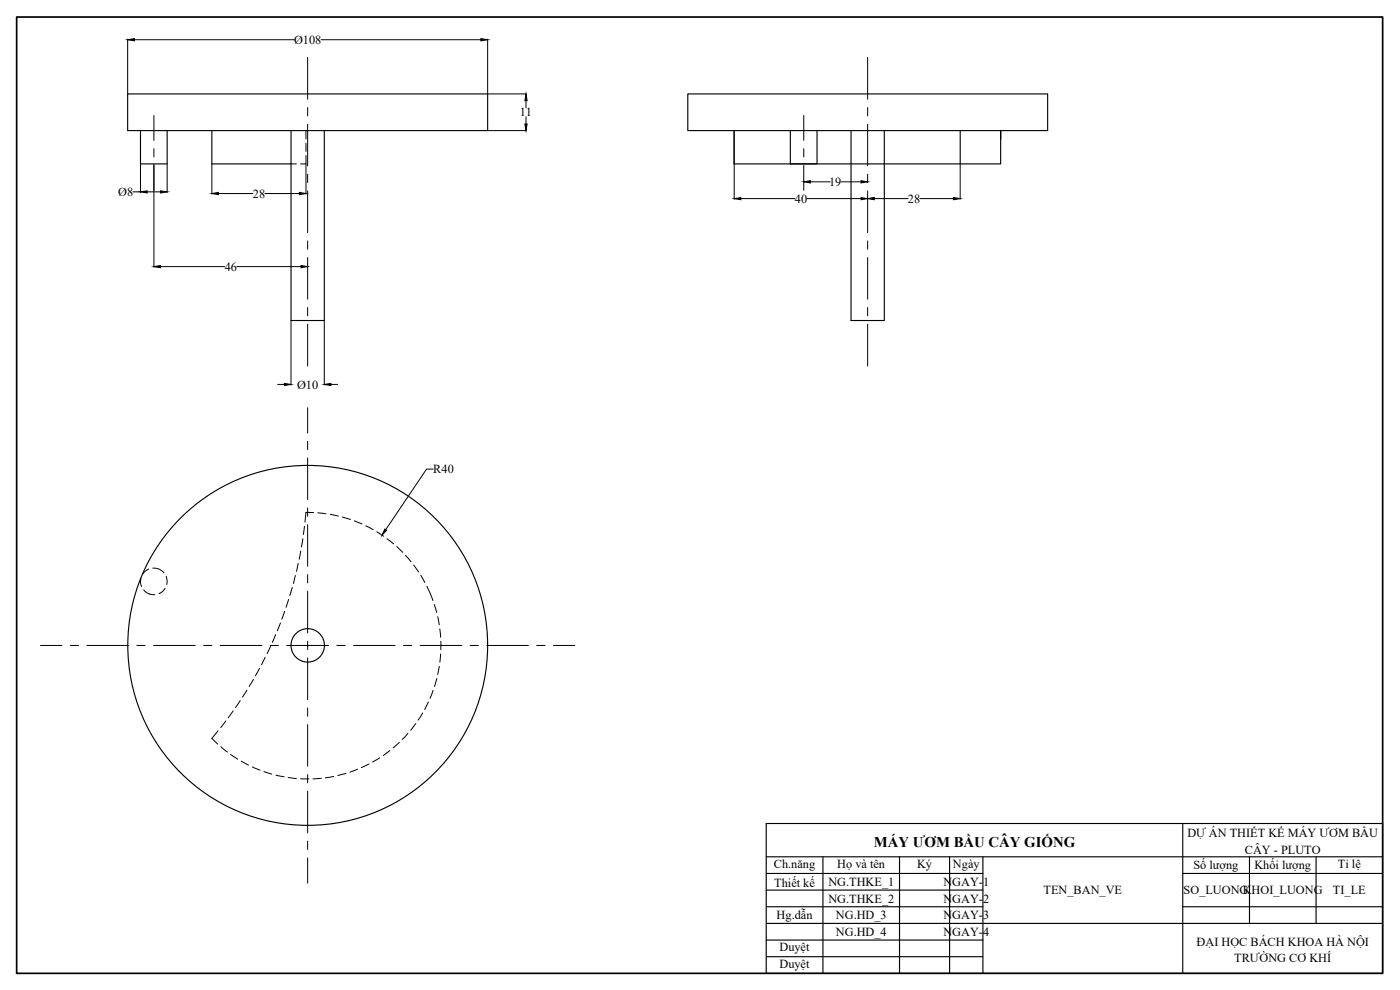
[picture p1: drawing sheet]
<svg xmlns="http://www.w3.org/2000/svg" width="420mm" height="297mm" viewBox="0 0 420 297" stroke-linecap="round" stroke-linejoin="round" font-family="sans-serif">
<!-- layer: net dut -->
<g fill="none" stroke="#000" stroke-width=".3">
<path d="M91.8 39.2v2.5M87.3 49.2h1.6M91.8 43v2.5M91.8 46.7v2.5h-1.6M91.4 157.9l-.3 2.5M94.1 153.8l-2.3-.1-.3 3M95.4 153.9l2.4 .3M99.1 154.3l2.5 .5M102.7 155.1l2.5 .8M106.3 156.3l2.3 .9M109.8 157.8l2.2 1.1M113.1 159.5l2 1.4"/>
<path d="M42.3 173.5a3.3 3.3 0 0 0 .2 2.5M43.1 177a3.8 3.8 0 0 0 3.4 1.4M44.6 170.8l-1 .6-.8 1M45.8 170.5a3.8 3.8 0 0 1 3.4 1.4M49.6 176.5l-.6 .7-1.3 .9M49.9 172.9l.3 1.6-.2 .9M86.6 179.9l-.7 2.3M87.7 176.3l-.7 2.4M88.6 172.7l-.5 2.4M89.5 169l-.5 2.4M90.3 165.3l-.5 2.5M90.9 161.6l-.4 2.5"/>
<path d="M116.2 161.7l1.9 1.5M119.1 164l1.8 1.7M121.7 166.7l1.7 1.9M124.2 169.5l1.4 2.1M126.3 172.6l1.2 2.2M128.1 175.9l1.9 4.3M79.6 197.2l-1.1 2.3M81.2 193.9l-1 2.2M82.7 190.4l-1 2.3M84.2 186.9l-1 2.4M85.4 183.4l-.8 2.4M130.3 181.4l.8 2.4"/>
<path d="M131.4 185l.4 2.5M131.8 199.9l-.4 2.5M132 188.7l.2 2.5M132.2 196.2l-.2 2.5M132.3 192.4v2.5M65.4 219.3l-1.8 2.3 1.7 1.7M67.8 216.3l-1.5 2M70 213.3l-1.5 2M72.1 210.2l-1.4 2.1M74.1 207.1l-1.3 2.1M76.1 203.9l-1.3 2.1M77.9 200.6l-1.2 2.2"/>
<path d="M124.8 217.1l-1.5 2M126.8 213.9l-1.3 2.2M128.6 210.6l-1.1 2.3M130 207.2l-.9 2.3M131.1 203.6l-.7 2.4M66.3 224.1l1.9 1.5M69.2 226.4l2.1 1.4M72.4 228.4l2.2 1.2M75.7 230.1l2.3 1M79.2 231.5l2.4 .8M82.8 232.6l2.5 .5M86.5 233.3l2.4 .3"/>
<path d="M90.2 233.7h2.5M96.4 233.5l-2.5 .2M100.2 232.9l-2.5 .5M103.8 232.1l-2.4 .6M107.3 230.8l-2.3 .9M110.7 229.2l-2.2 1.1M114 227.4l-2.2 1.2M117 225.2l-2 1.5M119.8 222.7l-1.8 1.7M122.4 220l-1.7 1.9"/>
</g>
<!-- layer: net dam -->
<g fill="none" stroke="#000" stroke-width=".34">
<path d="M38.3 28.2h108v11h-108zM42.2 39.2v10h8v-10M63.6 39.2v10h23.7M87.3 39.2v57h10v-57M206.4 28.2h108v11h-108zM220.3 39.2v10h80v-10v2.5M220.3 39.2v10M237.2 39.2v10h8v-10M255.4 39.2v57h10v-57M288.2 39.2v10M230 247.1h185v44.9h-185zM230 257.1h185"/>
<path d="M247 257.1v34.9M270 257.1v34.9M285 257.1v34.9M295 257.1v34.9M355 247.1v44.9M375 257.1v20M395 257.1v20M230 262.1h65M230 267.1h65M230 272.1h65M230 277.1h185M355 262.1h60"/>
<path d="M355 272.1h60M230 282.1h65M230 287h65"/>
<circle cx="92.3" cy="193.6" r="54"/>
<circle cx="92.3" cy="193.6" r="5"/>
</g>
<!-- layer: LIENDAM -->
<path d="M5 5.1h410v286.9h-410z" fill="none" stroke="#000" stroke-width=".51"/>
<!-- layer: duong tam -->
<g fill="none" stroke="#000" stroke-width=".3">
<path d="M92.3 17.2v12.6M260.4 17.2v12.6M46.2 34.7v7.4M92.3 32.3v2.5M92.3 37.3v12.5M241.2 34.7v7.4M260.4 32.3v2.5M260.4 37.3v12.5M46.2 44.6v2.5M46.2 49.6v7.5M92.3 52.3v2.5M92.3 57.3v12.5"/>
<path d="M241.2 44.6v2.5M241.2 49.6v7.5M260.4 52.3v2.5M260.4 57.3v12.5M92.3 72.3v2.5M92.3 77.3v12.5M260.4 72.3v2.5M260.4 77.3v12.5M92.3 92.3v2.5M92.3 97.3v12.5M260.4 92.3v2.5M260.4 97.3v12.5"/>
<path d="M92.3 122.3v7.6M92.3 132.4v2.5M92.3 137.4v12.5M92.3 152.4v2.5M92.3 157.4v12.5M92.3 172.4v2.5M92.3 177.4v12.5M12.1 193.7h6.5M21.1 193.7h2.5M26.1 193.7h12.5M41.1 193.7h2.5M46.1 193.7h12.5"/>
<path d="M61.1 193.7h2.5M66.1 193.7h12.5M81.1 193.7h2.5M86.1 193.7h12.5M92.3 192.4v2.5M92.3 197.4v12.5M101.1 193.7h2.5M106.1 193.7h12.5M121.1 193.7h2.5M126.1 193.7h12.5M141.1 193.7h2.5M146.1 193.7h12.5"/>
<path d="M161.1 193.7h2.5M166.1 193.7h6.4M92.3 212.4v2.5M92.3 217.4v12.5M92.3 232.4v2.5M92.3 237.4v12.5M92.3 252.4v2.5M92.3 257.4v7.6"/>
</g>
<!-- layer: kich thuoc -->
<g fill="none" stroke="#000" stroke-width=".3">
<path d="M38.3 11.8v16.3M40.3 11.9h48M96.4 11.9h47.9M146.3 11.8v16.3M146.4 28.2h11.6M146.4 39.2h11.6M157.9 30.2v2.2M157.9 35v2.2M39.9 57.6h2.3M42.2 49.3v8.5M44.2 57.6h4M46.2 49.3v30.9"/>
<path d="M50.2 49.3v8.5M63.6 49.3v8.9M65.6 58.1h10.3M79.5 58.1h10.3M91.8 49.3v8.9M220.3 49.3v10.5M222.3 59.6h16.2M241.2 54.3v.2M242.2 59.6h16.2M243.2 54.6h6M252.4 54.6h6M260.4 54.3v.2"/>
<path d="M260.4 59.4v.1M260.4 59.7v.1M262.4 59.6h10.1M276.1 59.6h10M288.2 49.3v10.5M48.2 80h19.2M71.1 80h19.2M92.3 79.8v.1M87.3 96.3v19.3M97.3 96.3v19.3M83.3 115.3h2M99.3 115.3h2"/>
<path d="M130 140.7h-2l-12.2 18.2M92.2 193.7h.2M92.3 193.7v.1"/>
</g>
<g fill="#000" stroke="#000" stroke-width=".3">
<path d="M38.3 11.9l2-.3v.7zM144.3 11.6l2 .3-2 .4zM157.9 28.2l.3 2h-.7zM157.5 37.2h.7l-.3 2zM42.2 57.6l2-.3v.6zM48.2 57.3l2 .3-2 .3zM63.6 58.1l2-.4v.7zM89.8 57.7l2 .4-2 .3zM220.3 59.6l2-.3v.6zM241.2 54.6l2-.4v.7zM258.4 59.3l2 .3-2 .3zM258.4 54.2l2 .4-2 .3z"/>
<path d="M260.4 59.6l2-.3v.6zM286.1 59.3l2.1 .3-2.1 .3zM46.2 80l2-.3v.6zM90.3 79.7l2 .3-2 .3zM85.3 115l2 .3-2 .4zM97.3 115.3l2-.3v.7zM115.5 158.7l.5 .4-1.3 1.5z"/>
</g>
<text font-size="4.4" x="262.2" y="254">MÁY ƯƠM BẦU CÂY GIỐNG</text>
<g font-size="3.7">
<text x="88.3" y="13.1">Ø108</text>
<text x="156" y="35">11</text>
<text x="35.5" y="58.8">Ø8</text>
<text x="75.9" y="59.3">28</text>
<text x="248.8" y="55.8">19</text>
<text x="238.5" y="60.8">40</text>
<text x="272.5" y="60.8">28</text>
<text x="67.4" y="81.2">46</text>
<text x="89.2" y="116.6">Ø10</text>
<text x="130" y="142">R40</text>
<text x="356.4" y="251.2">DỰ ÁN THIẾT KẾ MÁY ƯƠM BẦU</text>
<text x="373.6" y="256.1">CÂY - PLUTO</text>
<text x="232.2" y="260.5">Ch.năng</text>
<text x="251.3" y="260.5">Họ và tên</text>
<text x="275.2" y="260.4">Ký</text>
<text x="286" y="260.4">Ngày</text>
<text x="358.1" y="260.8">Số lượng</text>
<text x="376.5" y="260.8">Khối lượng</text>
<text x="401.5" y="260.5">Tỉ lệ</text>
<text x="232.4" y="266.2">Thiết kế</text>
<text x="248.6" y="265.8">NG.THKE_1</text>
<text x="283.1" y="265.8">NGAY-1</text>
<text x="313.2" y="268.3">TEN_BAN_VE</text>
<text x="355.2" y="268.3">SO_LUONG</text>
<text x="373" y="268.3">KHOI_LUONG</text>
<text x="400" y="268.3">TI_LE</text>
<text x="233.1" y="275.7">Hg.dẫn</text>
<text x="248.6" y="270.8">NG.THKE_2</text>
<text x="250.9" y="275.8">NG.HD_3</text>
<text x="283.1" y="275.8">NGAY-3</text>
<text x="283.1" y="270.8">NGAY-2</text>
<text x="250.9" y="280.8">NG.HD_4</text>
<text x="283.1" y="280.8">NGAY-4</text>
<text x="233.9" y="285.4">Duyệt</text>
<text x="359.1" y="283.7">ĐẠI HỌC BÁCH KHOA HÀ NỘI</text>
<text x="233.9" y="290.4">Duyệt</text>
<text x="370.4" y="288.6">TRƯỜNG CƠ KHÍ</text>
</g>
</svg>
